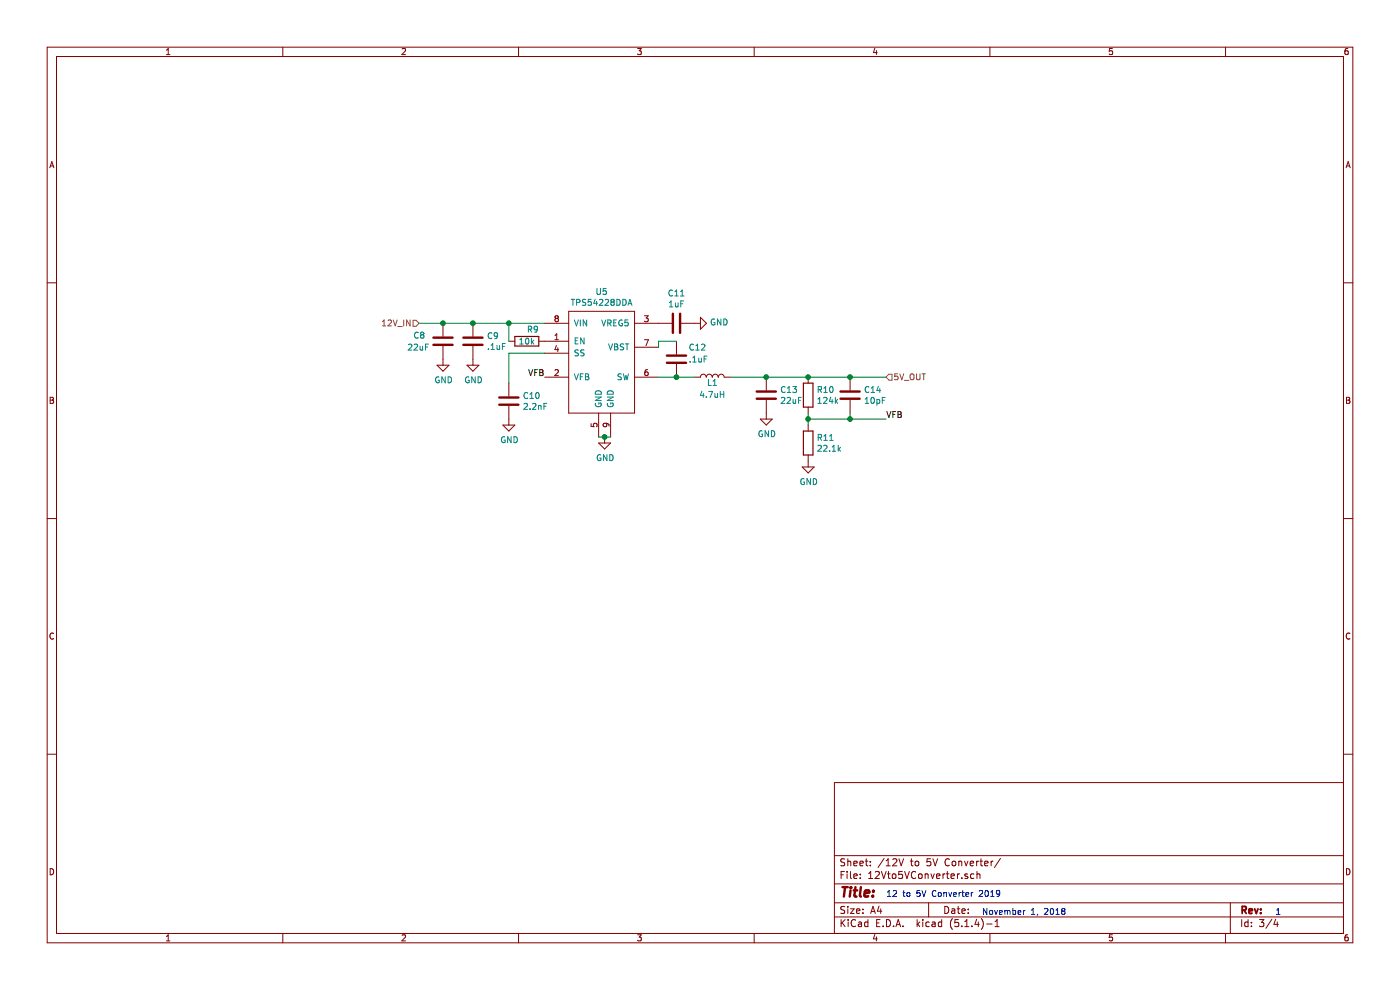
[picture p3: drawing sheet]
EESchema Schematic File Version 4
LIBS:19-ELC-2700(Telemetry)-cache
EELAYER 30 0
EELAYER END
$Descr A4 11693 8268
encoding utf-8
Sheet 3 4
Title ""
Date ""
Rev ""
Comp ""
Comment1 ""
Comment2 ""
Comment3 ""
Comment4 ""
$EndDescr
$Comp
L 19-ELC-2700(Telemetry)-rescue:TPS54228DDA-LHRE_Component_Library U5
U 1 1
P 5050 3050
F 0 "U5" H 5025 3665 50  0000 C CNN
F 1 "TPS54228DDA" H 5025 3574 50  0000 C CNN
F 2 "Package_SO:SOIC-8-1EP_3.9x4.9mm_P1.27mm_EP2.35x2.35mm" H 4650 3450 50  0001 C CNN
F 3 "http://www.ti.com/lit/ds/symlink/tps54228.pdf" H 5950 3800 50  0001 C CNN
F 4 "Texas Instruments" H 5600 3850 50  0001 C CNN "Manufacturer"
F 5 "TPS54228DDA" H 5450 3950 50  0001 C CNN "Part Number"
F 6 "4.5-V to 18-V Input, 2-A Synchronous Step-Down Converter with Eco-Mode" H 5750 4050 50  0001 C CNN "Description"
F 7 "PowerPad SO-8" H 5600 4150 50  0001 C CNN "Package"
	1    5050 3050
	1    0    0    -1  
$EndComp
Text HLabel 3500 2700 0    50   Input ~ 0
12V_IN
$Comp
L Device:C C8
U 1 1
P 3700 2850
F 0 "C8" H 3450 2900 50  0000 L CNN
F 1 "22uF" H 3400 2800 50  0000 L CNN
F 2 "Capacitors_SMD:C_1210_HandSoldering" H 3738 2700 50  0001 C CNN
F 3 "~" H 3700 2850 50  0001 C CNN
F 4 "." V 4800 3050 60  0001 C CNN "Manufacturer"
F 5 "." V 4800 3050 60  0001 C CNN "Part Number"
F 6 "CAP CER 22UF 16V X7R 1210" V 4800 3050 60  0001 C CNN "Description"
F 7 "1210" V 4800 3050 60  0001 C CNN "Package"
	1    3700 2850
	1    0    0    -1  
$EndComp
$Comp
L power:GND #PWR0137
U 1 1
P 3700 3000
F 0 "#PWR0137" H 3700 2750 50  0001 C CNN
F 1 "GND" H 3705 2827 50  0000 C CNN
F 2 "" H 3700 3000 50  0001 C CNN
F 3 "" H 3700 3000 50  0001 C CNN
	1    3700 3000
	1    0    0    -1  
$EndComp
$Comp
L Device:L L1
U 1 1
P 5950 3150
F 0 "L1" V 5900 3150 50  0000 C CNN
F 1 "4.7uH" V 5800 3150 50  0000 C CNN
F 2 "Inductor_SMD:L_Taiyo-Yuden_NR-60xx_HandSoldering" H 5950 3150 50  0001 C CNN
F 3 "~" H 5950 3150 50  0001 C CNN
F 4 "Taiyo Yuden" V 4800 3050 60  0001 C CNN "Manufacturer"
F 5 "NR6028T4R7M" V 4800 3050 60  0001 C CNN "Part Number"
F 6 "FIXED IND 4.7UH 3A 40.3 MOHM SMD " V 4800 3050 60  0001 C CNN "Description"
F 7 "Nonstandard" V 4800 3050 60  0001 C CNN "Package"
	1    5950 3150
	0    -1   -1   0   
$EndComp
$Comp
L Device:C C13
U 1 1
P 6400 3300
F 0 "C13" H 6515 3346 50  0000 L CNN
F 1 "22uF" H 6515 3255 50  0000 L CNN
F 2 "Capacitors_SMD:C_1210_HandSoldering" H 6438 3150 50  0001 C CNN
F 3 "~" H 6400 3300 50  0001 C CNN
F 4 "." V 4800 3050 60  0001 C CNN "Manufacturer"
F 5 "." V 4800 3050 60  0001 C CNN "Part Number"
F 6 "CAP CER 22UF 16V X7R 1210" V 4800 3050 60  0001 C CNN "Description"
F 7 "1210" V 4800 3050 60  0001 C CNN "Package"
	1    6400 3300
	1    0    0    -1  
$EndComp
Wire Wire Line
	6100 3150 6400 3150
$Comp
L power:GND #PWR0138
U 1 1
P 6400 3450
F 0 "#PWR0138" H 6400 3200 50  0001 C CNN
F 1 "GND" H 6405 3277 50  0000 C CNN
F 2 "" H 6400 3450 50  0001 C CNN
F 3 "" H 6400 3450 50  0001 C CNN
	1    6400 3450
	1    0    0    -1  
$EndComp
Text HLabel 7400 3150 2    50   Input ~ 0
5V_OUT
Connection ~ 6400 3150
$Comp
L Device:C C12
U 1 1
P 5650 3000
F 0 "C12" H 5750 3100 50  0000 L CNN
F 1 ".1uF" H 5750 3000 50  0000 L CNN
F 2 "Capacitors_SMD:C_0603_HandSoldering" H 5688 2850 50  0001 C CNN
F 3 "~" H 5650 3000 50  0001 C CNN
F 4 "." V 4800 3050 60  0001 C CNN "Manufacturer"
F 5 "." V 4800 3050 60  0001 C CNN "Part Number"
F 6 "CAP CER 0.1UF 25V X7R 0603" V 4800 3050 60  0001 C CNN "Description"
F 7 "0603" V 4800 3050 60  0001 C CNN "Package"
	1    5650 3000
	1    0    0    -1  
$EndComp
Wire Wire Line
	5500 2850 5500 2900
Wire Wire Line
	5650 2850 5500 2850
Connection ~ 5650 3150
Wire Wire Line
	5650 3150 5500 3150
Wire Wire Line
	5650 3150 5800 3150
$Comp
L power:GND #PWR0139
U 1 1
P 5050 3650
F 0 "#PWR0139" H 5050 3400 50  0001 C CNN
F 1 "GND" H 5055 3477 50  0000 C CNN
F 2 "" H 5050 3650 50  0001 C CNN
F 3 "" H 5050 3650 50  0001 C CNN
	1    5050 3650
	1    0    0    -1  
$EndComp
Wire Wire Line
	5100 3650 5050 3650
Wire Wire Line
	5050 3650 5000 3650
Connection ~ 5050 3650
$Comp
L Device:R R10
U 1 1
P 6750 3300
F 0 "R10" H 6820 3346 50  0000 L CNN
F 1 "124k" H 6820 3255 50  0000 L CNN
F 2 "Resistors_SMD:R_0603_HandSoldering" V 6680 3300 50  0001 C CNN
F 3 "~" H 6750 3300 50  0001 C CNN
F 4 "." V 4800 3050 60  0001 C CNN "Manufacturer"
F 5 "." V 4800 3050 60  0001 C CNN "Part Number"
F 6 "RES SMD 124K OHM 1% 0603" V 4800 3050 60  0001 C CNN "Description"
F 7 "0603" V 4800 3050 60  0001 C CNN "Package"
	1    6750 3300
	1    0    0    -1  
$EndComp
Connection ~ 6750 3150
Wire Wire Line
	6750 3150 6400 3150
$Comp
L Device:R R11
U 1 1
P 6750 3700
F 0 "R11" H 6820 3746 50  0000 L CNN
F 1 "22.1k" H 6820 3655 50  0000 L CNN
F 2 "Resistors_SMD:R_0603_HandSoldering" V 6680 3700 50  0001 C CNN
F 3 "~" H 6750 3700 50  0001 C CNN
F 4 "." V 4800 3050 60  0001 C CNN "Manufacturer"
F 5 "." V 4800 3050 60  0001 C CNN "Part Number"
F 6 "RES SMD 22.1K OHM 1% 0603" V 4800 3050 60  0001 C CNN "Description"
F 7 "0603" V 4800 3050 60  0001 C CNN "Package"
	1    6750 3700
	1    0    0    -1  
$EndComp
$Comp
L power:GND #PWR0140
U 1 1
P 6750 3850
F 0 "#PWR0140" H 6750 3600 50  0001 C CNN
F 1 "GND" H 6755 3677 50  0000 C CNN
F 2 "" H 6750 3850 50  0001 C CNN
F 3 "" H 6750 3850 50  0001 C CNN
	1    6750 3850
	1    0    0    -1  
$EndComp
Wire Wire Line
	6750 3450 6750 3500
Connection ~ 6750 3500
Wire Wire Line
	6750 3500 6750 3550
Text Label 7400 3500 0    50   ~ 0
VFB
Text Label 4550 3150 2    50   ~ 0
VFB
$Comp
L Device:C C14
U 1 1
P 7100 3300
F 0 "C14" H 7215 3346 50  0000 L CNN
F 1 "10pF" H 7215 3255 50  0000 L CNN
F 2 "Capacitors_SMD:C_0603_HandSoldering" H 7138 3150 50  0001 C CNN
F 3 "~" H 7100 3300 50  0001 C CNN
F 4 "." V 4800 3050 60  0001 C CNN "Manufacturer"
F 5 "." V 4800 3050 60  0001 C CNN "Part Number"
F 6 "CAP CER 10PF 25V C0G 0603" V 4800 3050 60  0001 C CNN "Description"
F 7 "0603" V 4800 3050 60  0001 C CNN "Package"
	1    7100 3300
	1    0    0    -1  
$EndComp
Wire Wire Line
	6750 3500 7100 3500
Wire Wire Line
	7100 3450 7100 3500
Connection ~ 7100 3500
Wire Wire Line
	7100 3500 7400 3500
Wire Wire Line
	6750 3150 7100 3150
Wire Wire Line
	7100 3150 7400 3150
Connection ~ 7100 3150
$Comp
L Device:C C9
U 1 1
P 3950 2850
F 0 "C9" H 4065 2896 50  0000 L CNN
F 1 ".1uF" H 4065 2805 50  0000 L CNN
F 2 "Capacitors_SMD:C_0603_HandSoldering" H 3988 2700 50  0001 C CNN
F 3 "~" H 3950 2850 50  0001 C CNN
F 4 "." V 4800 3050 60  0001 C CNN "Manufacturer"
F 5 "." V 4800 3050 60  0001 C CNN "Part Number"
F 6 "CAP CER 0.1UF 25V X7R 0603" V 4800 3050 60  0001 C CNN "Description"
F 7 "0603" V 4800 3050 60  0001 C CNN "Package"
	1    3950 2850
	1    0    0    -1  
$EndComp
$Comp
L power:GND #PWR0141
U 1 1
P 3950 3000
F 0 "#PWR0141" H 3950 2750 50  0001 C CNN
F 1 "GND" H 3955 2827 50  0000 C CNN
F 2 "" H 3950 3000 50  0001 C CNN
F 3 "" H 3950 3000 50  0001 C CNN
	1    3950 3000
	1    0    0    -1  
$EndComp
Connection ~ 3700 2700
Connection ~ 3950 2700
Wire Wire Line
	3500 2700 3700 2700
Wire Wire Line
	3700 2700 3950 2700
Wire Wire Line
	3950 2700 4250 2700
$Comp
L Device:C C11
U 1 1
P 5650 2700
F 0 "C11" V 5398 2700 50  0000 C CNN
F 1 "1uF" V 5489 2700 50  0000 C CNN
F 2 "Capacitors_SMD:C_0805_HandSoldering" H 5688 2550 50  0001 C CNN
F 3 "~" H 5650 2700 50  0001 C CNN
F 4 "." V 4800 3050 60  0001 C CNN "Manufacturer"
F 5 "." V 4800 3050 60  0001 C CNN "Part Number"
F 6 "CAP CER 1UF 25V X7R 0805" V 4800 3050 60  0001 C CNN "Description"
F 7 "0805" V 4800 3050 60  0001 C CNN "Package"
	1    5650 2700
	0    1    1    0   
$EndComp
$Comp
L power:GND #PWR0142
U 1 1
P 5800 2700
F 0 "#PWR0142" H 5800 2450 50  0001 C CNN
F 1 "GND" V 5805 2572 50  0000 R CNN
F 2 "" H 5800 2700 50  0001 C CNN
F 3 "" H 5800 2700 50  0001 C CNN
	1    5800 2700
	0    -1   -1   0   
$EndComp
$Comp
L Device:R R9
U 1 1
P 4400 2850
F 0 "R9" V 4300 2900 50  0000 C CNN
F 1 "10k" V 4400 2850 50  0000 C CNN
F 2 "Resistors_SMD:R_0603_HandSoldering" V 4330 2850 50  0001 C CNN
F 3 "~" H 4400 2850 50  0001 C CNN
F 4 "." V 4800 3050 60  0001 C CNN "Manufacturer"
F 5 "." V 4800 3050 60  0001 C CNN "Part Number"
F 6 "RES SMD 10K OHM 1% 0603" V 4800 3050 60  0001 C CNN "Description"
F 7 "0603" V 4800 3050 60  0001 C CNN "Package"
	1    4400 2850
	0    1    1    0   
$EndComp
Wire Wire Line
	4250 2850 4250 2700
Connection ~ 4250 2700
Wire Wire Line
	4250 2700 4550 2700
$Comp
L Device:C C10
U 1 1
P 4250 3350
F 0 "C10" H 4365 3396 50  0000 L CNN
F 1 "2.2nF" H 4365 3305 50  0000 L CNN
F 2 "Capacitors_SMD:C_0603_HandSoldering" H 4288 3200 50  0001 C CNN
F 3 "~" H 4250 3350 50  0001 C CNN
F 4 "." V 4800 3050 60  0001 C CNN "Manufacturer"
F 5 "." V 4800 3050 60  0001 C CNN "Part Number"
F 6 "CAP CER 2.2NF 25V X7R 0603" V 4800 3050 60  0001 C CNN "Description"
F 7 "0603" V 4800 3050 60  0001 C CNN "Package"
	1    4250 3350
	1    0    0    -1  
$EndComp
Wire Wire Line
	4550 2950 4250 2950
Wire Wire Line
	4250 2950 4250 3200
$Comp
L power:GND #PWR0143
U 1 1
P 4250 3500
F 0 "#PWR0143" H 4250 3250 50  0001 C CNN
F 1 "GND" H 4255 3327 50  0000 C CNN
F 2 "" H 4250 3500 50  0001 C CNN
F 3 "" H 4250 3500 50  0001 C CNN
	1    4250 3500
	1    0    0    -1  
$EndComp
Text Notes 7400 7500 0    50   ~ 0
12 to 5V Converter 2019
Text Notes 8200 7650 0    50   ~ 0
November 1, 2018
Text Notes 10650 7650 0    50   ~ 0
1
$EndSCHEMATC
